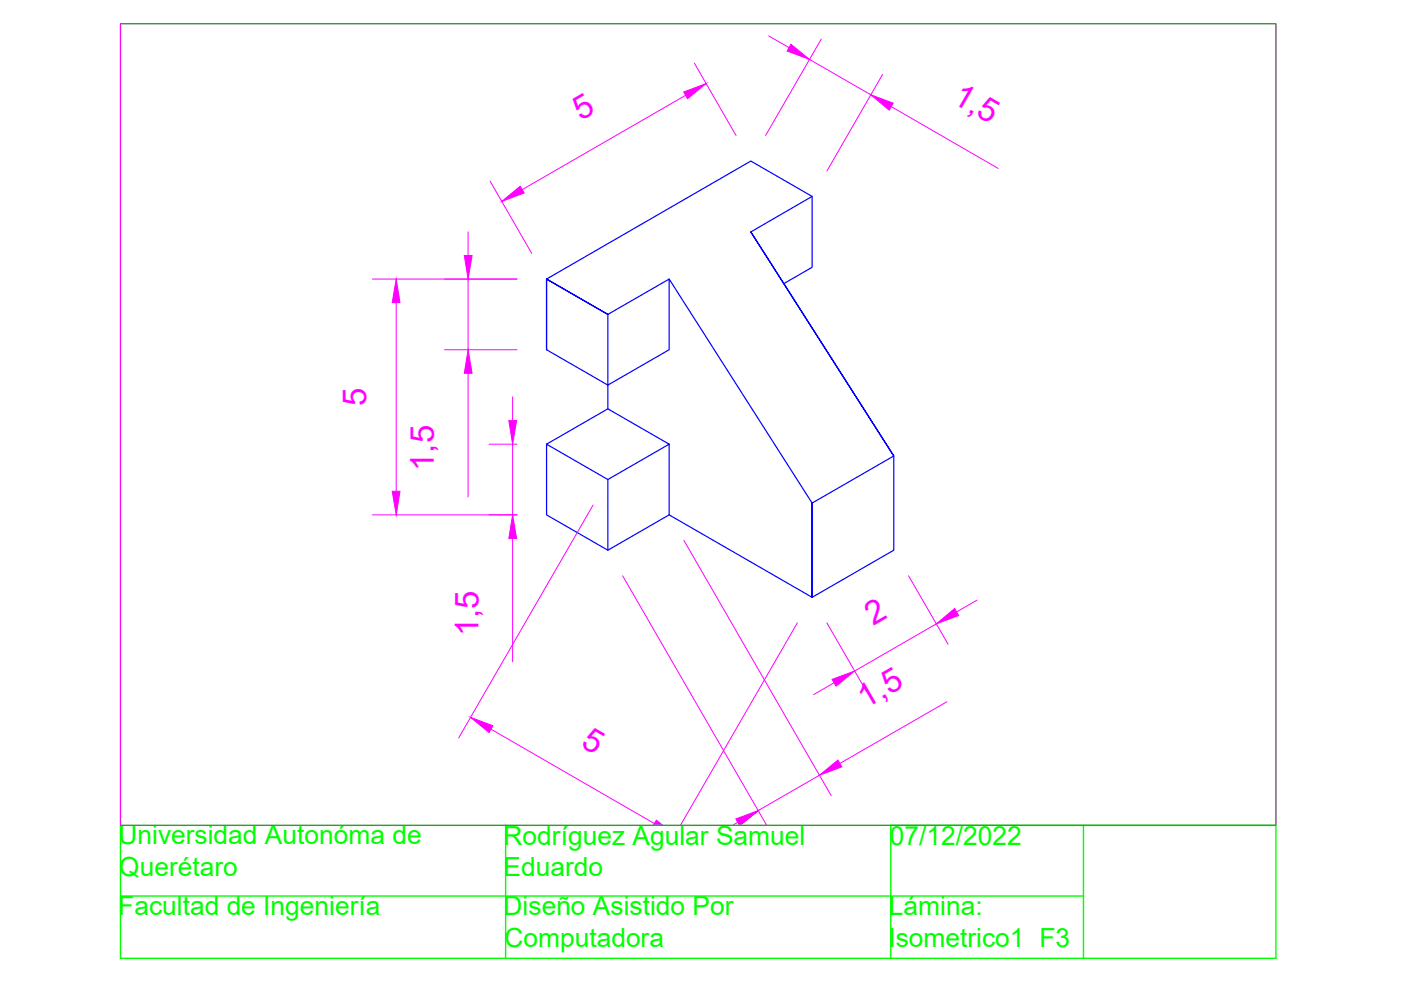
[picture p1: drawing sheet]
<svg xmlns="http://www.w3.org/2000/svg" width="297mm" height="210mm" viewBox="0 0 297 210" stroke-linecap="round" stroke-linejoin="round" font-family="sans-serif">
<!-- layer: Figura -->
<path d="M115.9 59.2v15M141.9 59.2l30.3 47.5v19.9v-19.9l17.3-10-30.3-47.5 30.3 47.5v20l-17.3 9.9-30.3-17.4M159.2 49.2l13-7.6-13-7.5-43.3 25.1 13 7.5 13-7.5v15l-13 7.4v-14.9l-13-7.5v15l13 7.4v5.1M172.2 41.6v15.1l-6 3.4M115.9 94.2l13 7.5 13-7.5v15l-13 7.5-13-7.5v-15l13-7.5 13 7.5M128.9 101.7v15" fill="none" stroke="#00f" stroke-width=".25"/>
<!-- layer: Cota -->
<g fill="none" stroke="#f0f" stroke-width=".21">
<path d="M25.5 5h245v170h-245zM147.2 13.4l8.9 15.3M163 7.6l4.3 2.5M171.6 12.6l13 7.5M174.1 8.3l-11.8 20.4M187.1 15.8l-11.8 20.5M103.9 38.4l8.8 15.3M145.3 20.2l-34.6 20M188.9 22.6l22.7 13.1M79 59.2h30.6M99.2 49.2v5M99.2 59.2v15"/>
<path d="M84 64.2v40M94.2 74.2h15.4M99.2 79.1v26.3M103.7 94.2h5.9M108.7 84.1v5.1M108.7 94.2v15M79 109.2h30.6M108.7 114.2v26.1M125.7 107.1l-28.4 49.3M145 114.6l31.2 54.1M132 122.1l30.5 52.8M169.1 132.1l-24.8 42.8"/>
<path d="M175.3 132.1l8.4 14.5M192.6 122.1l8.4 14.5M198.5 132.3l-17.3 10M207.2 127.2l-4.4 2.5M104.1 154.6l34.6 20M176.8 144.8l-4.3 2.5M200.8 148.8l-22.7 13.1M156.4 174.4l-1 .5M173.8 164.4l-13 7.5"/>
</g>
<g fill="#f0f" stroke="#f0f" stroke-width=".21">
<path d="M106.4 42.7l3.9-3.2 .8 1.4z"/>
<path d="M145 19.5l4.7-1.8-3.9 3.2z"/>
<path d="M167.7 9.4l3.9 3.2-4.7-1.8z"/>
<path d="M184.6 20.1l4.8 1.8-.9 1.5z"/>
<path d="M176.4 144l4.8-1.7-3.9 3.2z"/>
<path d="M198.5 132.3l3.9-3.3 .9 1.5z"/>
<path d="M173.8 164.4l3.8-3.3 .9 1.5z"/>
<path d="M84 59.2l.8 5h-1.6z"/>
<path d="M83.2 104.2h1.6l-.8 5z"/>
<path d="M98.4 54.2h1.7l-.9 5z"/>
<path d="M99.2 74.2l.9 4.9h-1.7z"/>
<path d="M107.9 89.2h1.6l-.8 5z"/>
<path d="M108.7 109.2l.8 5h-1.6z"/>
<path d="M139.2 173.9l1.3 1h-2z"/>
<path d="M99.8 152.1l4.7 1.8-.8 1.4z"/>
<path d="M156.8 174.9l4-3-3.8 3zM156 173.6l.8 1.3 4-3z"/>
</g>
<!-- layer: Marco -->
<path d="M25.5 5h245v198.2h-245zM25.5 175h245h-81.6v28.2M107.2 175v28.2M229.7 175v28.2M25.5 190h204.2" fill="none" stroke="#0f0" stroke-width=".3"/>
<path d="M107.2 175h.1M188.9 175h.1M229.7 175h.1" fill="none" stroke="#0f0" stroke-width=".21"/>
<g font-size="7" fill="#f0f">
<text x="201.6" y="21.6" transform="rotate(30 201.6 21.6)">1,5</text>
<text x="123.2" y="25.7" transform="rotate(-30 123.2 25.7)">5</text>
<text x="77.7" y="86.1" transform="rotate(-90 77.7 86.1)">5</text>
<text x="92" y="99.9" transform="rotate(-90 92 99.9)">1,5</text>
<text x="101.4" y="134.9" transform="rotate(-90 101.4 134.9)">1,5</text>
<text x="185.1" y="132.8" transform="rotate(-30 185.1 132.8)">2</text>
<text x="183.5" y="150.4" transform="rotate(-30 183.5 150.4)">1,5</text>
<text x="122.9" y="158.1" transform="rotate(30 122.9 158.1)">5</text>
</g>
<g font-size="5.6" fill="#0f0">
<text x="25.1" y="179">Universidad Autonóma de</text>
<text x="106.8" y="179.1">Rodríguez Agular Samuel</text>
<text x="188.7" y="179.1">07/12/2022</text>
<text x="25.3" y="185.7">Querétaro</text>
<text x="106.8" y="185.7">Eduardo</text>
<text x="25.1" y="194">Facultad de Ingeniería</text>
<text x="106.8" y="194">Diseño Asistido Por</text>
<text x="188.5" y="194">Lámina:</text>
<text x="106.9" y="200.7">Computadora</text>
<text x="188.4" y="200.7">Isometrico1 F3</text>
</g>
</svg>
